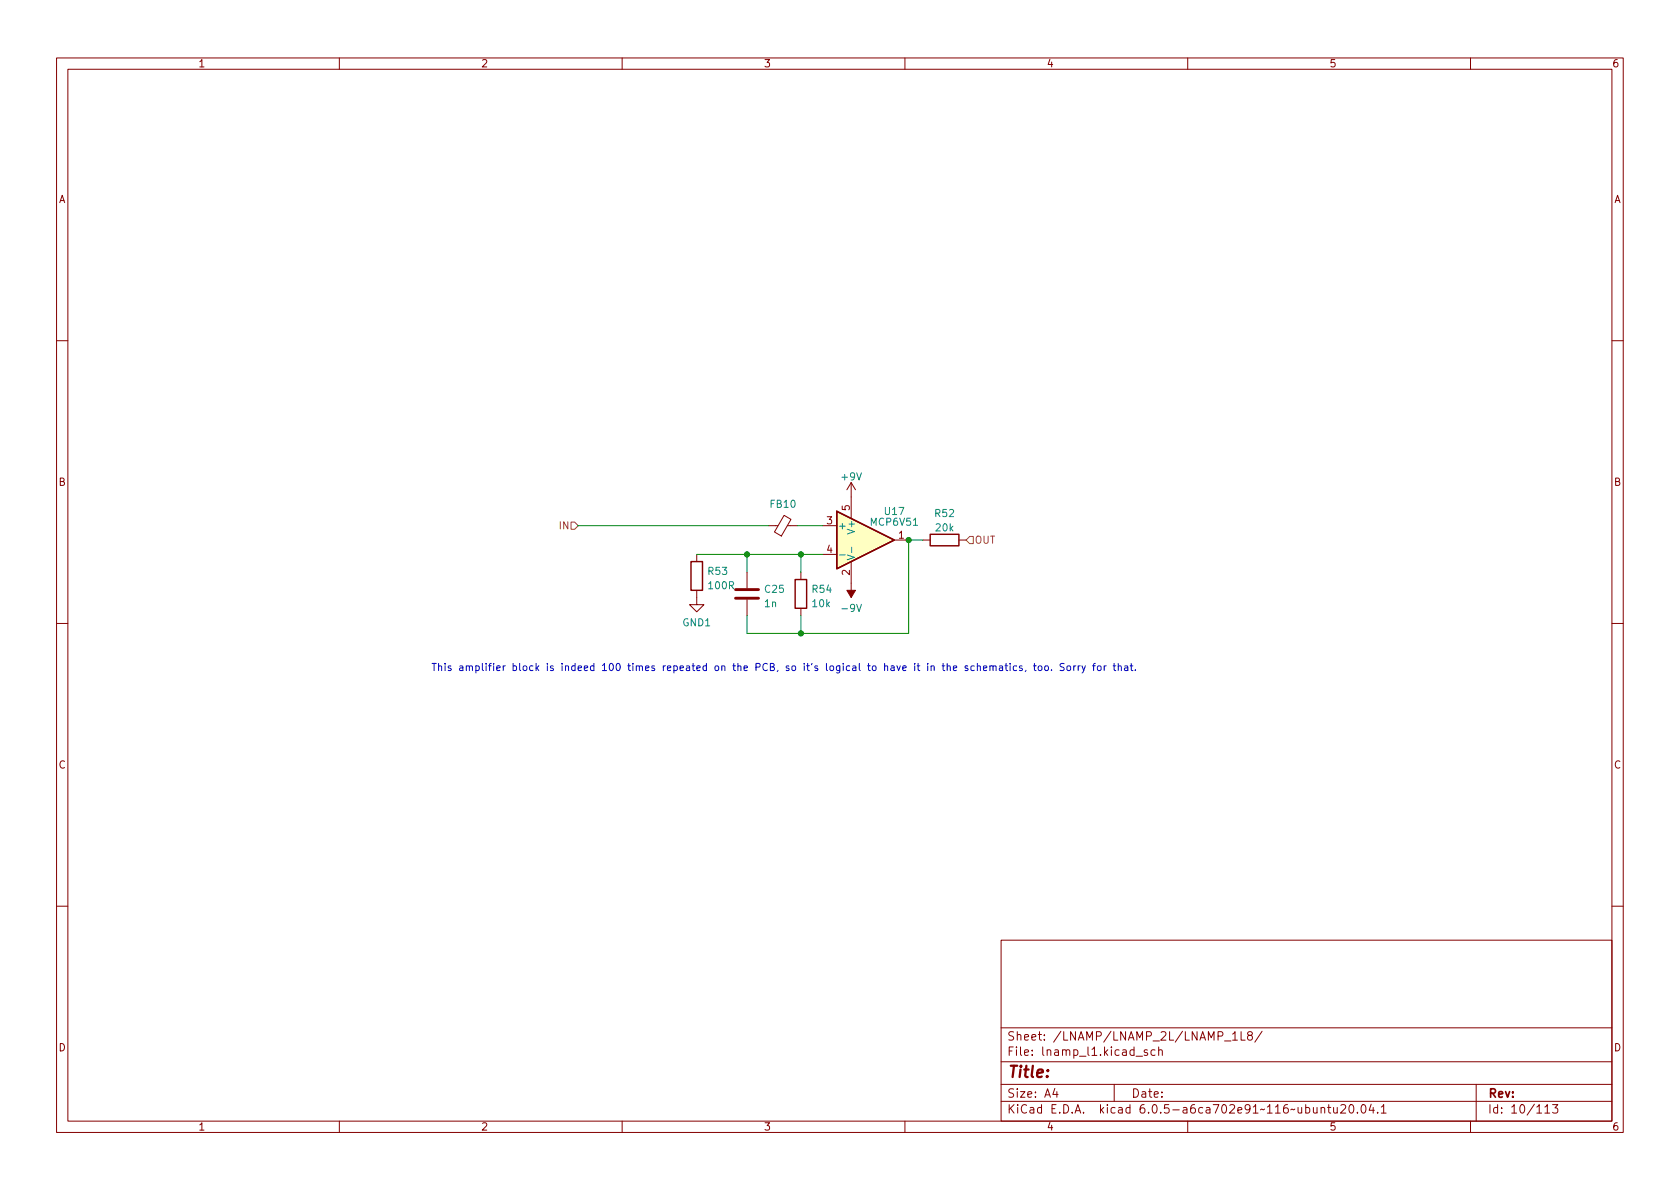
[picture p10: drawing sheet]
<svg xmlns="http://www.w3.org/2000/svg" width="297mm" height="210mm" viewBox="0 0 297 210" stroke-linecap="round" stroke-linejoin="round" font-family="sans-serif">
<g fill="none" stroke="#840000" stroke-width=".18">
<path d="M10 10.2h277v190.1h-277zM12 12.2h273v186.1h-273zM60 10.2v2M110 10.2v2M160 10.2v2M210 10.2v2M260 10.2v2M10 60.2h2M285 60.2h2M123.2 98v1.3M135.9 93h1.6M138.6 91.1l1.3 .7-1.7 3-1.3-.7z"/>
<path d="M139.2 93h1.8M145.4 93h2.6M145.4 98h2.6M150.5 85.3v6.4M150.5 99.3v6.4M150.5 85.3l-.8 1.3M150.5 85.3l.8 1.3M158.1 95.5h2.6M163.2 95.5h1.3M169.5 95.5h1.3M10 110.2h2M123.2 104.4v2.5h1.3l-1.3 1.3-1.3-1.3h1.3"/>
<path d="M132.1 101.2v2.8M132.1 106v2.8M141.6 101.2v1.3M141.6 107.6v1.2M285 110.2h2M10 160.2h2M177 166.3h108v32h-108zM285 160.2h2M60 198.3v2M110 198.3v2M160 198.3v2M177 194.8h108"/>
<path d="M177 191.8h108M177 187.8h108M177 181.8h108M186.5 192.5l-.4 1h1M186.9 193v1M197 191.8v3M200.9 186.8h1.1M202.9 185.7l-.4-.1-.2 .2 .1 .3 .5 .1v.4h-.6M204.2 185.7l-.4-.1-.3 .3v.4l.1 .3h.6M204.9 185.8l.2-.2 .3 .1 .1 .9M204.9 185.1v1.5M210 198.3v2"/>
<path d="M216.5 184.1h1.1M217.9 182.9l.5-.5v1.5M217.9 183.9h.9M219.4 182.4v1.5h.7M220.9 183.1l-.3-.3v-.2l.3-.2 .4 .1 .1 .2v.2l-.7 .2-.1 .3v.4l.3 .1h.4l.1-.3v-.2l-.3-.3M223.1 182.4l-1.2 1.9M233.6 196l.2-.2 .3 .1 .1 .9M233.6 195.8v1M234.7 195.8h.6M234.9 195.3v1.3l.4 .2M235.8 195.8l.1 1h.3l.2-.1M236.4 195.8v1"/>
<path d="M237.1 195.5l.5-.2 .3 .2v.3l-.9 1h.9M238.7 195.4l.2-.1a.81 .81 0 0 1 .5 .7 .81 .81 0 0 1-.3 .8h-.1a.81 .81 0 0 1-.6-.6 .81 .81 0 0 1 .3-.8zM240 196.7v.1M240.8 195.5l.2-.2a.81 .81 0 0 1 .6 .7 .81 .81 0 0 1-.3 .8h-.2a.81 .81 0 0 1-.3-1.3zM242.4 195.3l-.3 1h.9M242.8 195.8v1M243.6 196.7v.1M244.2 195.8l.4-.5v1.5M244.2 196.8h.9M260 198.3v2M261 191.8v6.5M273.1 195.8l.5-.5v1.5"/>
<path d="M273.1 196.8h.9M274.5 195.3h.9l-.5 .6 .5 .1v.7l-.2 .1h-.5l-.2-.1"/>
</g>
<path d="M122.2 99.3h2v5.1h-2zM148 90.4l10.1 5.1-10.1 5.1zM164.5 94.5h5v2h-5zM140.6 102.5h2v5.1h-2z" fill="none" stroke="#840000" stroke-width=".25"/>
<path d="M148 90.4l10.1 5.1-10.1 5.1z" fill="#ffffc2" stroke="#ffffc2" stroke-width=".18"/>
<path d="M148.5 98.1h.9M149.8 98.1l1.3 .5-1.3 .4M150.6 96.7v1" fill="none" stroke="#008484" stroke-width=".18"/>
<path d="M130 105.8h4.1M130 104.3h4.1" fill="none" stroke="#840000" stroke-width=".51"/>
<path d="M149.7 104.4h1.6l-.8 1.3z" fill="#840000" stroke="#840000" stroke-width=".18"/>
<path d="M101 92.3h.6l.6 .7-.6 .6h-.6zM171.4 94.9h.7v1.2h-.7l-.6-.6z" fill="none" stroke="#848400" stroke-width=".18"/>
<g fill="none" stroke="#0000c2" stroke-width=".18">
<path d="M172.8 117.9l.2-.2 .3 .1v.8M172.8 117.3v1.3M173.9 118.2l.6-.2-.1-.2-.3-.1-.2 .2v.6h.5M175 117.9l.2-.2 .3 .1 .1 .8M175 117.7v.9M175.6 117.9l.2-.2 .3 .1v.8M176.7 117.8h.5l.1 .8M177.3 118l-.5 .1-.1 .2 .1 .3 .5-.1M177.7 117.7h.5M177.9 117.3v1.1l.3 .2M178.6 117.3v.1M178.6 117.7v.9"/>
<path d="M179.8 117.8l-.4-.1-.3 .3 .2 .5h.5M180.7 117.8l-.3-.1-.2 .2 .1 .2 .4 .1v.3h-.5M181.4 118.5l-.1 .3M182.7 117.7h.5M182.9 117.3v1.1l.3 .2M183.7 117.8l.3-.1 .2 .3v.3l-.2 .3-.3-.1-.1-.2zM184.8 117.8l.3-.1 .3 .3v.3l-.3 .3-.3-.1-.1-.2zM185.9 118.5v.1M188.2 117.4l-.5-.1-.2 .1v.4l.5 .2 .2 .3-.3 .3-.5-.1M188.8 117.8l.3-.1 .2 .3v.3l-.2 .3-.3-.1-.2-.2zM189.9 117.7v.9M190.2 117.7l-.3 .3"/>
<path d="M190.6 117.7v.9M191 117.7l-.4 .3M191.3 117.7l.3 .9M191.9 117.7l-.4 1.2-.2 .1M193.2 117.7h.5M193.7 117.3l-.3 .2v1.1M194.1 117.8l.3-.1 .3 .3v.3l-.3 .3-.3-.1-.1-.2zM195.2 117.7v.9M195.6 117.7l-.4 .3M196.8 117.7h.5M197 117.3v1.1l.3 .2M197.7 117.9l.2-.2 .3 .1 .1 .8"/>
<path d="M197.7 117.3v1.3M198.9 117.8h.4l.1 .8M199.4 118l-.4 .1-.2 .2 .2 .3 .4-.1M199.8 117.7h.5M200 117.3v1.1l.3 .2M200.7 118.5v.1"/>
</g>
<path d="M102.2 93h33.7M123.2 98h22.2M132.1 98v3.2M141 93h4.4M141.6 98v3.2M163.2 95.5h-2.5v16.5h-28.6v-3.2M141.6 108.8v3.2" fill="none" stroke="#008400" stroke-width=".18"/>
<g fill="#008400" stroke="#008400" stroke-width=".18">
<circle cx="132.1" cy="98" r=".46"/>
<circle cx="141.6" cy="112" r=".46"/>
<circle cx="141.6" cy="98" r=".46"/>
<circle cx="160.7" cy="95.5" r=".46"/>
</g>
<text font-size="2.8" fill="#840000" x="178" y="190.6">Title:</text>
<g font-size="2.1" fill="#840000">
<text x="178" y="184">Sheet: /LNAMP/LNAMP_2L/LNAMP_1L8/</text>
<text x="178" y="186.7">File: lnamp_l1.kicad_sch</text>
<text x="178" y="196.9">KiCad E.D.A. kicad 6.0.5-a6ca702e91~116~ubuntu20.04.1</text>
<text x="178" y="194.1">Size: A4</text>
<text x="200" y="194.1">Date:</text>
<text x="263" y="194.1">Rev:</text>
<text x="263" y="196.9">Id: 10/113</text>
</g>
<g font-size="1.8" fill="#840000">
<text x="35" y="11.9">1</text>
<text x="85" y="11.9">2</text>
<text x="135" y="11.9">3</text>
<text x="185" y="11.9">4</text>
<text x="235" y="11.9">5</text>
<text x="285" y="11.9">6</text>
<text x="10.3" y="35.9">A</text>
<text x="285.3" y="35.9">A</text>
<text x="10.3" y="85.9">B</text>
<text x="285.3" y="85.9">B</text>
<text x="146.2" y="92.7">3</text>
<text x="150.2" y="90.3" transform="rotate(-90 150.2 90.3)">5</text>
<text x="158.9" y="95.2">1</text>
<text x="146.2" y="97.8">4</text>
<text x="150.2" y="101.7" transform="rotate(-90 150.2 101.7)">2</text>
<text x="10.3" y="135.9">C</text>
<text x="285.3" y="135.9">C</text>
<text x="10.3" y="185.9">D</text>
<text x="285.3" y="185.9">D</text>
<text x="35" y="199.9">1</text>
<text x="85" y="199.9">2</text>
<text x="135" y="199.9">3</text>
<text x="185" y="199.9">4</text>
<text x="235" y="199.9">5</text>
<text x="285" y="199.9">6</text>
</g>
<g font-size="1.8" fill="#008484">
<text x="136.3" y="89.8">FB10</text>
<text x="148.9" y="84.9">+9V</text>
<text x="148.1" y="93.6">+</text>
<text x="151.1" y="94" transform="rotate(-90 151.1 94)">V+</text>
<text x="154.1" y="93">MCP6V51</text>
<text x="156.5" y="91.1">U17</text>
<text x="165.4" y="91.4">R52</text>
<text x="165.5" y="94">20k</text>
<text x="125.3" y="101.6">R53</text>
<text x="125.4" y="104.2">100R</text>
<text x="135.2" y="107.4">1n</text>
<text x="135.3" y="104.8">C25</text>
<text x="143.7" y="104.8">R54</text>
<text x="143.7" y="107.4">10k</text>
<text x="120.7" y="110.7">GND1</text>
<text x="149.1" y="108.2">-9V</text>
</g>
<g font-size="1.8" fill="#848400">
<text x="99" y="93.6">IN</text>
<text x="172.3" y="96.1">OUT</text>
</g>
<text font-size="1.8" fill="#0000c2" x="76.2" y="118.6">This amplifier block is indeed 100 times repeated on the PCB, so it's logical to have it in the schematics, too. Sorry for that.</text>
</svg>
